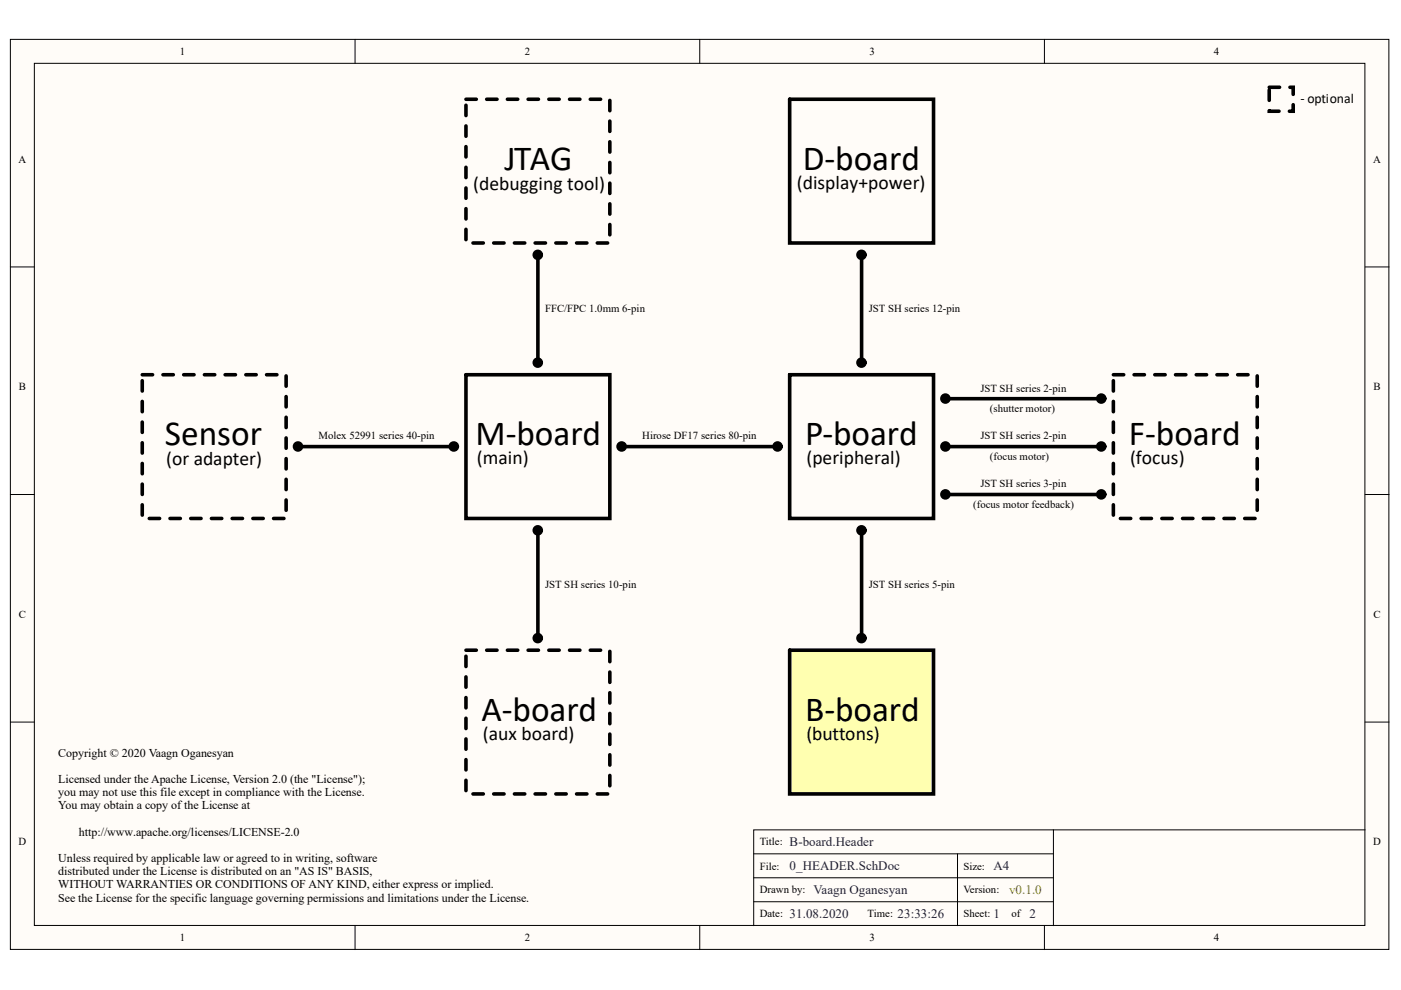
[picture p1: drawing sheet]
<svg xmlns="http://www.w3.org/2000/svg" width="297mm" height="210mm" viewBox="0 0 297 210" stroke-linecap="round" stroke-linejoin="round" font-family="sans-serif">
<g fill="#fffcf8" stroke="#000" stroke-width=".21">
<path d="M2.2 8.3h292.3v193h-292.3z"/>
<path d="M7.3 13.4h282.1v182.8h-282.1z"/>
</g>
<g fill="none" stroke="#000" stroke-width=".21">
<path d="M75.3 8.3v5.1M148.4 8.3v5.1M221.4 8.3v5.1M2.2 56.6h5.1M289.4 56.6h5.1M2.2 104.8h5.1M289.4 104.8h5.1M2.2 153.1h5.1M289.4 153.1h5.1M223.3 176h-63.5v20.3M289.4 176h-66.1v20.3M75.3 196.3v5"/>
<path d="M148.4 196.3v5M159.8 181h63.5M159.8 191.2h63.5M159.8 186.1h63.5M203 181v15.3M221.4 196.3v5"/>
</g>
<path d="M30.2 79.5h30.5v30.4h-30.5v-30.4M98.8 137.9h30.5v30.4h-30.5v-30.4" fill="none" stroke="#000" stroke-width=".76" stroke-dasharray="2.2 2.2"/>
<path d="M167.4 21h30.5v30.5h-30.5zM167.4 79.5h30.5v30.4h-30.5z" fill="none" stroke="#000" stroke-width=".76"/>
<path d="M167.4 137.9h30.5v30.4h-30.5z" fill="#ffffb0" stroke="#800000" stroke-width=".21"/>
<path d="M114 54.1v22.8M182.7 54.1v22.8M98.8 79.5h30.5v30.4h-30.5zM63.2 94.7h33.1M131.8 94.7h33.1M200.5 94.7h33M200.5 84.5h33M114 112.5v22.8M182.7 112.5v22.8M200.5 104.8h33M167.4 137.9h30.5v30.4h-30.5z" fill="none" stroke="#000" stroke-width=".76"/>
<g fill="#000" stroke="#000" stroke-width=".76">
<circle cx="114" cy="54" r=".74"/>
<circle cx="182.7" cy="54" r=".74"/>
<circle cx="114" cy="76.9" r=".74"/>
<circle cx="182.7" cy="76.9" r=".74"/>
<circle cx="63.2" cy="94.7" r=".74"/>
<circle cx="96.2" cy="94.7" r=".74"/>
<circle cx="131.8" cy="94.7" r=".74"/>
<circle cx="164.9" cy="94.7" r=".74"/>
<circle cx="200.4" cy="94.7" r=".74"/>
<circle cx="200.4" cy="84.5" r=".74"/>
<circle cx="233.5" cy="94.7" r=".74"/>
<circle cx="233.5" cy="84.5" r=".74"/>
<circle cx="114" cy="112.4" r=".74"/>
<circle cx="182.7" cy="112.4" r=".74"/>
<circle cx="200.4" cy="104.8" r=".74"/>
<circle cx="233.5" cy="104.8" r=".74"/>
<circle cx="114" cy="135.3" r=".74"/>
<circle cx="182.7" cy="135.3" r=".74"/>
</g>
<path d="M269.1 18.5h5.1v5.1h-5.1v-5.1M98.8 21h30.5v30.5h-30.5v-30.5M236.1 79.5h30.5v30.4h-30.5v-30.4" fill="none" stroke="#000" stroke-width=".76" stroke-dasharray="2.2 2.2"/>
<g font-size="7.5">
<text x="106.9" y="36">JTAG</text>
<text x="170.2" y="36">D-board</text>
<text x="35" y="94.4">Sensor</text>
<text x="100.8" y="94.4">M-board</text>
<text x="170.7" y="94.4">P-board</text>
<text x="239.4" y="94.4">F-board</text>
<text x="102.1" y="152.9">A-board</text>
<text x="170.7" y="152.9">B-board</text>
</g>
<g font-size="4.1">
<text x="100.3" y="40.2">(debugging tool)</text>
<text x="168.9" y="40">(display+power)</text>
<text x="35.2" y="98.7">(or adapter)</text>
<text x="101.1" y="98.4">(main)</text>
<text x="171" y="98.4">(peripheral)</text>
<text x="239.6" y="98.4">(focus)</text>
<text x="102.4" y="156.8">(aux board)</text>
<text x="171" y="156.8">(buttons)</text>
</g>
<text font-size="2.9" x="275.7" y="21.8">- optional</text>
<g font-size="2.7" fill="#000080">
<text x="167.4" y="179.4">B-board.Header</text>
<text x="167.4" y="184.5">0_HEADER.SchDoc</text>
<text x="210.6" y="184.5">A4</text>
<text x="172.5" y="189.6">Vaagn Oganesyan</text>
<text x="167.4" y="194.7">31.08.2020</text>
<text x="190.3" y="194.7">23:33:26</text>
<text x="210.6" y="194.7">1</text>
<text x="218.3" y="194.7">2</text>
</g>
<text font-size="2.7" fill="#f00" x="213.9" y="189.6">v0.1.0</text>
<g font-size="2.5">
<text x="12.4" y="160.4">Copyright © 2020 Vaagn Oganesyan</text>
<text x="12.4" y="166">Licensed under the Apache License, Version 2.0 (the &quot;License&quot;);</text>
<text x="12.4" y="168.8">you may not use this file except in compliance with the License.</text>
<text x="12.4" y="171.6">You may obtain a copy of the License at</text>
<text x="16.7" y="177.2">http://www.apache.org/licenses/LICENSE-2.0</text>
<text x="12.4" y="182.8">Unless required by applicable law or agreed to in writing, software</text>
<text x="12.4" y="185.6">distributed under the License is distributed on an &quot;AS IS&quot; BASIS,</text>
<text x="12.4" y="188.4">WITHOUT WARRANTIES OR CONDITIONS OF ANY KIND, either express or implied.</text>
<text x="12.4" y="191.2">See the License for the specific language governing permissions and limitations under the License.</text>
</g>
<g font-size="2.3">
<text x="38.2" y="11.7">1</text>
<text x="111.2" y="11.7">2</text>
<text x="184.3" y="11.7">3</text>
<text x="257.4" y="11.7">4</text>
<text x="3.9" y="34.5">A</text>
<text x="291.1" y="34.5">A</text>
<text x="115.6" y="66.3">FFC/FPC 1.0mm 6-pin</text>
<text x="184.2" y="66.3">JST SH series 12-pin</text>
<text x="4" y="82.8">B</text>
<text x="207.9" y="83">JST SH series 2-pin</text>
<text x="291.2" y="82.8">B</text>
<text x="209.9" y="87.3">(shutter motor)</text>
<text x="67.5" y="93.2">Molex 52991 series 40-pin</text>
<text x="136.2" y="93.2">Hirose DF17 series 80-pin</text>
<text x="207.9" y="93.2">JST SH series 2-pin</text>
<text x="209.9" y="97.5">(focus motor)</text>
<text x="206.3" y="107.7">(focus motor feedback)</text>
<text x="207.9" y="103.4">JST SH series 3-pin</text>
<text x="115.6" y="124.7">JST SH series 10-pin</text>
<text x="184.2" y="124.7">JST SH series 5-pin</text>
<text x="4" y="131">C</text>
<text x="291.2" y="131">C</text>
<text x="3.9" y="179.2">D</text>
<text x="161.1" y="179.2">Title:</text>
<text x="291.1" y="179.2">D</text>
<text x="161.1" y="184.4">File:</text>
<text x="204.3" y="184.4">Size:</text>
<text x="161.1" y="189.4">Drawn by:</text>
<text x="204.3" y="189.4">Version:</text>
<text x="161.1" y="194.5">Date:</text>
<text x="184" y="194.5">Time:</text>
<text x="204.3" y="194.5">Sheet:</text>
<text x="214.5" y="194.5">of</text>
<text x="38.2" y="199.6">1</text>
<text x="111.2" y="199.6">2</text>
<text x="184.3" y="199.6">3</text>
<text x="257.4" y="199.6">4</text>
</g>
</svg>
